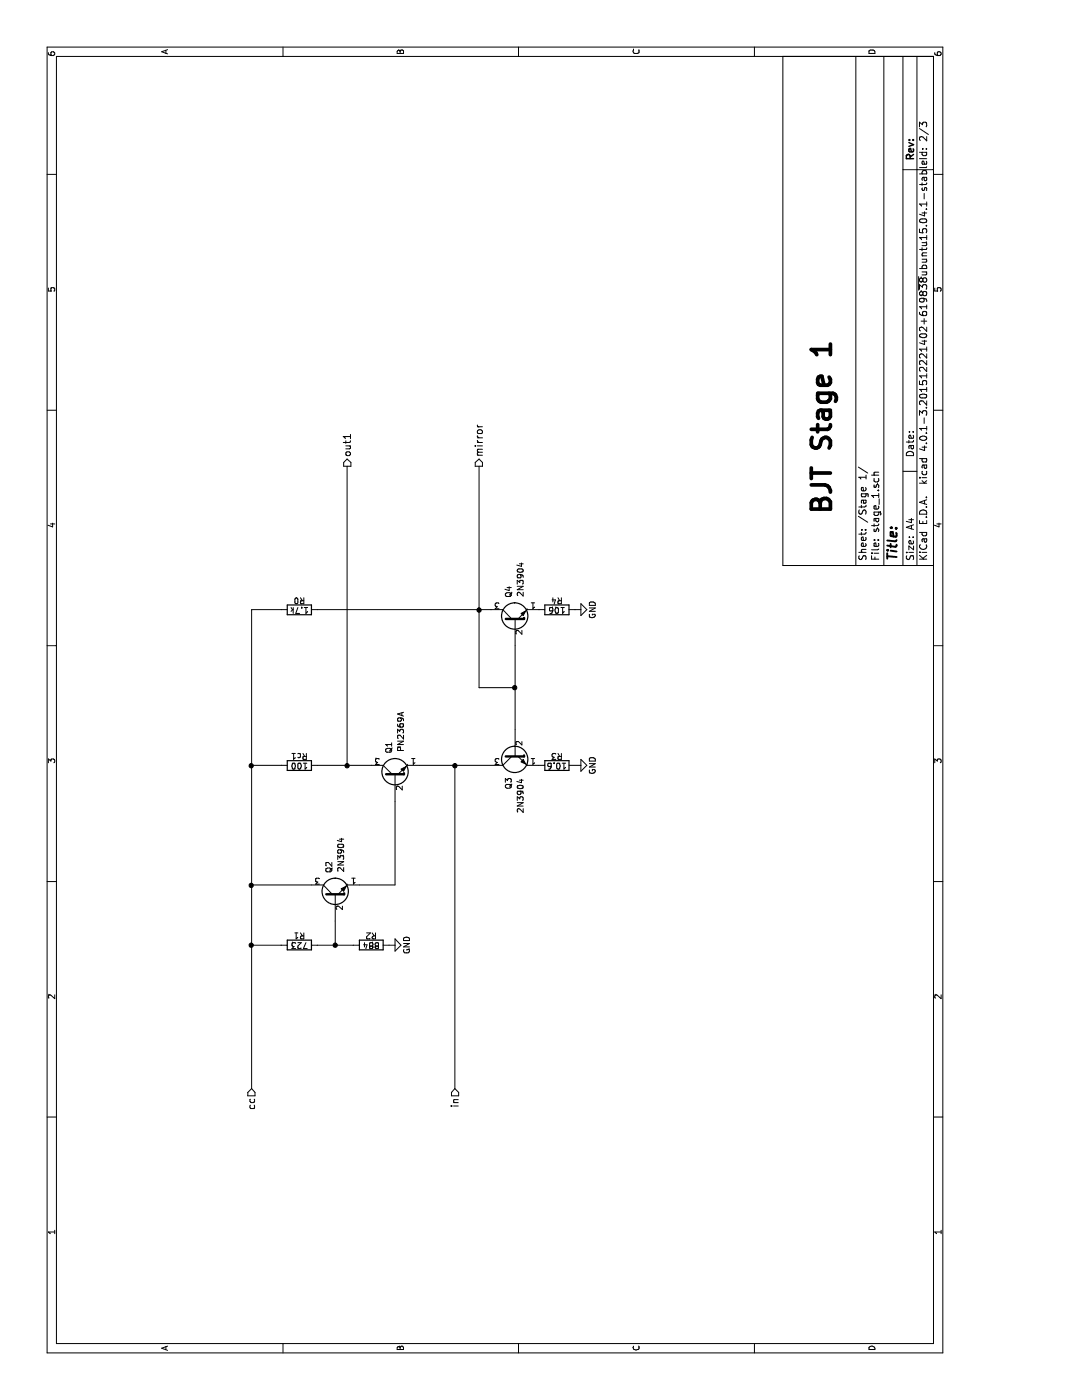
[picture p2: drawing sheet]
EESchema Schematic File Version 2
LIBS:power
LIBS:device
LIBS:transistors
LIBS:conn
LIBS:linear
LIBS:regul
LIBS:74xx
LIBS:cmos4000
LIBS:adc-dac
LIBS:memory
LIBS:xilinx
LIBS:microcontrollers
LIBS:dsp
LIBS:microchip
LIBS:analog_switches
LIBS:motorola
LIBS:texas
LIBS:intel
LIBS:audio
LIBS:interface
LIBS:digital-audio
LIBS:philips
LIBS:display
LIBS:cypress
LIBS:siliconi
LIBS:opto
LIBS:atmel
LIBS:contrib
LIBS:valves
LIBS:UC_the_Fish_Components
LIBS:receiver-cache
EELAYER 25 0
EELAYER END
$Descr A4 11693 8268
encoding utf-8
Sheet 2 3
Title ""
Date ""
Rev ""
Comp ""
Comment1 ""
Comment2 ""
Comment3 ""
Comment4 ""
$EndDescr
$Comp
L 2N3904 Q2
U 1 1
P 4200 2800
F 0 "Q2" H 4500 2850 50  0000 R CNN
F 1 "2N3904" H 4700 2750 50  0000 R CNN
F 2 "UC_the_Fish_Components:TO-92" H 4200 2525 50  0001 C CNN
F 3 "" H 4200 2800 50  0000 C CNN
	1    4200 2800
	1    0    0    -1  
$EndComp
$Comp
L 2N3904 Q3
U 1 1
P 5400 4300
F 0 "Q3" H 5700 4350 50  0000 R CNN
F 1 "2N3904" H 5900 4250 50  0000 R CNN
F 2 "UC_the_Fish_Components:TO-92" H 5400 4025 50  0001 C CNN
F 3 "" H 5400 4300 50  0000 C CNN
	1    5400 4300
	-1   0    0    -1  
$EndComp
$Comp
L 2N3904 Q4
U 1 1
P 6500 4300
F 0 "Q4" H 6800 4350 50  0000 R CNN
F 1 "2N3904" H 7000 4250 50  0000 R CNN
F 2 "UC_the_Fish_Components:TO-92" H 6500 4025 50  0001 C CNN
F 3 "" H 6500 4300 50  0000 C CNN
	1    6500 4300
	1    0    0    -1  
$EndComp
$Comp
L PN2369A Q1
U 1 1
P 5200 3300
F 0 "Q1" H 5500 3350 50  0000 R CNN
F 1 "PN2369A" H 5750 3250 50  0000 R CNN
F 2 "UC_the_Fish_Components:TO-92" H 5200 3025 50  0001 C CNN
F 3 "" H 5200 3300 50  0000 C CNN
	1    5200 3300
	1    0    0    -1  
$EndComp
$Comp
L R Rc1
U 1 1
P 5300 2500
F 0 "Rc1" V 5380 2500 50  0000 C CNN
F 1 "100" V 5300 2500 50  0000 C CNN
F 2 "UC_the_Fish_Components:400Mil_Passive" V 5230 2500 50  0001 C CNN
F 3 "" H 5300 2500 50  0000 C CNN
	1    5300 2500
	1    0    0    -1  
$EndComp
$Comp
L R R1
U 1 1
P 3800 2500
F 0 "R1" V 3880 2500 50  0000 C CNN
F 1 "723" V 3800 2500 50  0000 C CNN
F 2 "UC_the_Fish_Components:400Mil_Passive" V 3730 2500 50  0001 C CNN
F 3 "" H 3800 2500 50  0000 C CNN
	1    3800 2500
	1    0    0    -1  
$EndComp
$Comp
L R R2
U 1 1
P 3800 3100
F 0 "R2" V 3880 3100 50  0000 C CNN
F 1 "884" V 3800 3100 50  0000 C CNN
F 2 "UC_the_Fish_Components:400Mil_Passive" V 3730 3100 50  0001 C CNN
F 3 "" H 3800 3100 50  0000 C CNN
	1    3800 3100
	1    0    0    -1  
$EndComp
$Comp
L GND #PWR025
U 1 1
P 3800 3250
F 0 "#PWR025" H 3800 3000 50  0001 C CNN
F 1 "GND" H 3800 3100 50  0000 C CNN
F 2 "" H 3800 3250 50  0000 C CNN
F 3 "" H 3800 3250 50  0000 C CNN
	1    3800 3250
	1    0    0    -1  
$EndComp
$Comp
L R R3
U 1 1
P 5300 4650
F 0 "R3" V 5380 4650 50  0000 C CNN
F 1 "10.6" V 5300 4650 50  0000 C CNN
F 2 "UC_the_Fish_Components:400Mil_Passive" V 5230 4650 50  0001 C CNN
F 3 "" H 5300 4650 50  0000 C CNN
	1    5300 4650
	1    0    0    -1  
$EndComp
$Comp
L R R4
U 1 1
P 6600 4650
F 0 "R4" V 6680 4650 50  0000 C CNN
F 1 "106" V 6600 4650 50  0000 C CNN
F 2 "UC_the_Fish_Components:400Mil_Passive" V 6530 4650 50  0001 C CNN
F 3 "" H 6600 4650 50  0000 C CNN
	1    6600 4650
	1    0    0    -1  
$EndComp
$Comp
L R R0
U 1 1
P 6600 2500
F 0 "R0" V 6680 2500 50  0000 C CNN
F 1 "1.7k" V 6600 2500 50  0000 C CNN
F 2 "UC_the_Fish_Components:400Mil_Passive" V 6530 2500 50  0001 C CNN
F 3 "" H 6600 2500 50  0000 C CNN
	1    6600 2500
	1    0    0    -1  
$EndComp
Wire Wire Line
	3800 2650 3800 2950
Wire Wire Line
	4000 2800 3800 2800
Connection ~ 3800 2800
Wire Wire Line
	5000 3300 4300 3300
Wire Wire Line
	4300 3300 4300 3000
Wire Wire Line
	5300 3500 5300 4100
Wire Wire Line
	5600 4300 6300 4300
Wire Wire Line
	6600 2650 6600 4100
Wire Wire Line
	5950 4000 7800 4000
Wire Wire Line
	5950 4000 5950 4300
Connection ~ 5950 4300
Connection ~ 6600 4000
Wire Wire Line
	5300 2650 5300 3100
Wire Wire Line
	5300 2900 7800 2900
Connection ~ 5300 2900
Wire Wire Line
	5300 3800 2600 3800
Connection ~ 5300 3800
Text HLabel 2600 3800 0    60   Input ~ 0
in
Text HLabel 7800 2900 2    60   Output ~ 0
out1
Text HLabel 7800 4000 2    60   Output ~ 0
mirror
Wire Wire Line
	2600 2100 6600 2100
Wire Wire Line
	6600 2100 6600 2350
Wire Wire Line
	5300 2350 5300 2100
Connection ~ 5300 2100
Wire Wire Line
	4300 2600 4300 2100
Connection ~ 4300 2100
Wire Wire Line
	3800 2350 3800 2100
Connection ~ 3800 2100
Text HLabel 2600 2100 0    60   Input ~ 0
cc
$Comp
L GND #PWR026
U 1 1
P 5300 4800
F 0 "#PWR026" H 5300 4550 50  0001 C CNN
F 1 "GND" H 5300 4650 50  0000 C CNN
F 2 "" H 5300 4800 50  0000 C CNN
F 3 "" H 5300 4800 50  0000 C CNN
	1    5300 4800
	1    0    0    -1  
$EndComp
$Comp
L GND #PWR027
U 1 1
P 6600 4800
F 0 "#PWR027" H 6600 4550 50  0001 C CNN
F 1 "GND" H 6600 4650 50  0000 C CNN
F 2 "" H 6600 4800 50  0000 C CNN
F 3 "" H 6600 4800 50  0000 C CNN
	1    6600 4800
	1    0    0    -1  
$EndComp
Text Notes 8850 6950 2    157  ~ 31
BJT Stage 1
$EndSCHEMATC
